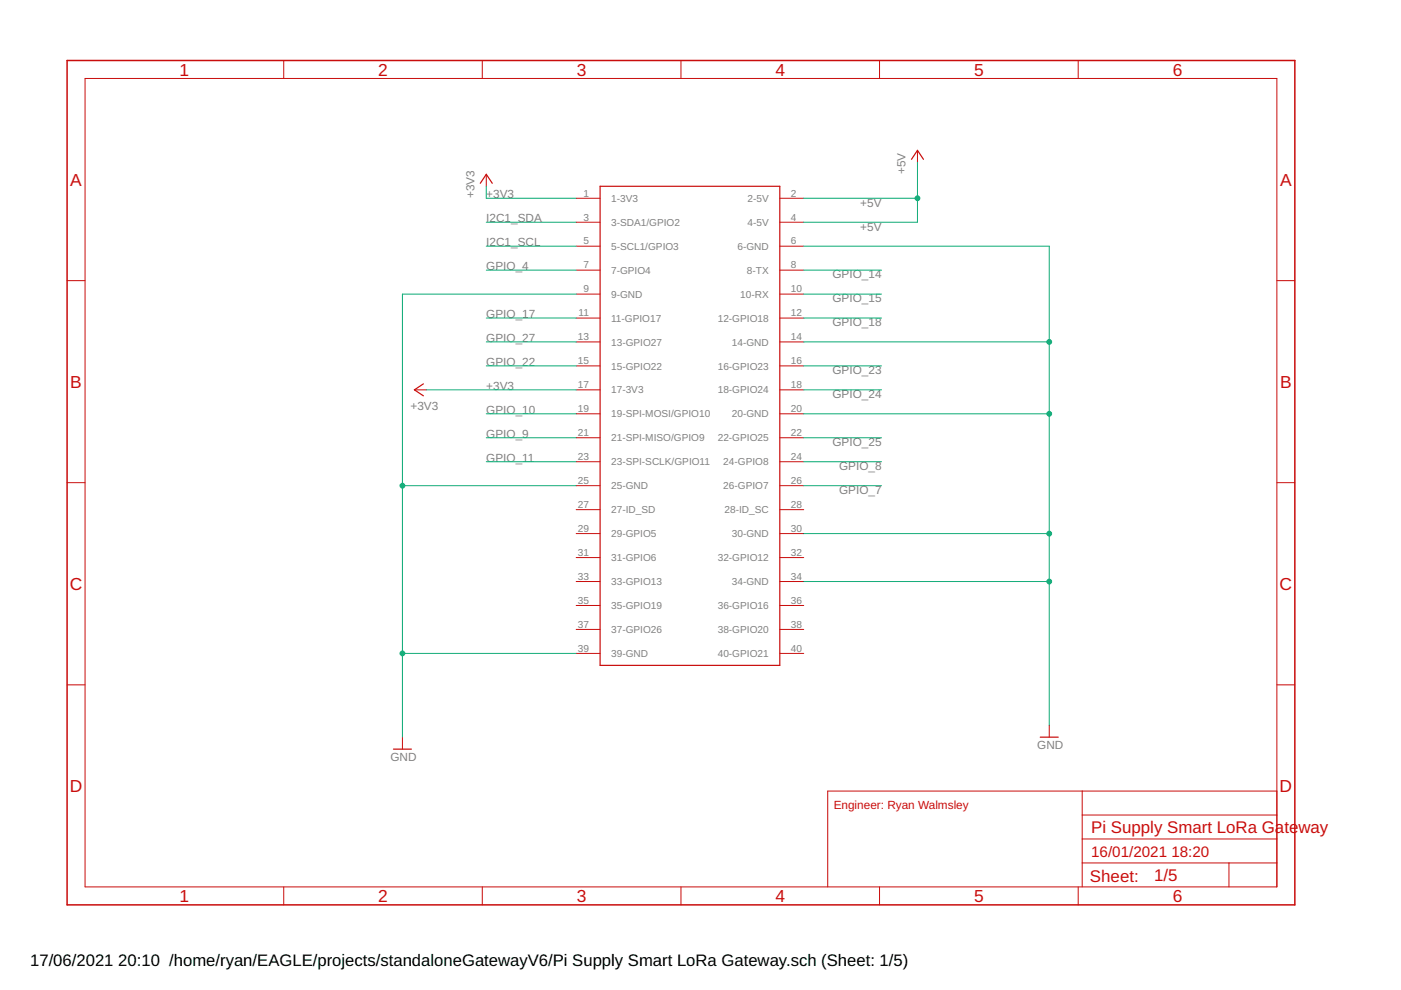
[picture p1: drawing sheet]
<svg xmlns="http://www.w3.org/2000/svg" width="297mm" height="210mm" viewBox="0 0 297 210" stroke-linecap="round" stroke-linejoin="round" font-family="sans-serif">
<g fill="none" stroke="#c90d0c" stroke-width=".21">
<path d="M18 16.6h252.7v171.4h-252.7zM60.2 12.8v3.8M102.3 12.8v3.8M144.4 12.8v3.8M186.5 12.8v3.8M228.6 12.8v3.8M103.1 37v2.5M194.5 31.9v2.5M14.2 59.5h3.8M122.2 42h5M122.2 47.1h5M122.2 52.2h5"/>
<path d="M122.2 57.3h5M165.3 42h5.1M165.3 47.1h5.1M165.3 52.2h5.1M165.3 57.3h5.1M270.7 59.5h3.8M122.2 62.4h5M122.2 67.4h5M122.2 72.5h5M122.2 77.6h5M165.3 62.4h5.1M165.3 67.4h5.1"/>
<path d="M165.3 72.5h5.1M165.3 77.6h5.1M87.9 82.7h2.5M122.2 82.7h5M122.2 87.7h5M122.2 92.8h5M122.2 97.9h5M165.3 82.7h5.1M165.3 87.7h5.1M165.3 92.8h5.1M165.3 97.9h5.1M14.2 102.3h3.8"/>
<path d="M122.2 103h5M122.2 108.1h5M122.2 113.1h5M122.2 118.2h5M165.3 103h5.1M165.3 108.1h5.1M165.3 113.1h5.1M165.3 118.2h5.1M270.7 102.3h3.8M122.2 123.3h5M122.2 128.4h5M122.2 133.5h5"/>
<path d="M122.2 138.5h5M165.3 123.3h5.1M165.3 128.4h5.1M165.3 133.5h5.1M165.3 138.5h5.1M14.2 145.2h3.8M85.3 156.3v2.5M222.5 153.8v2.5M270.7 145.2h3.8M229.4 167.7v20.3M229.4 177.9h41.3M229.4 172.8h41.3"/>
<path d="M270.7 167.7h-95.2v20.3M60.2 188v3.9M102.3 188v3.9M144.4 188v3.9M186.5 188v3.9M228.6 188v3.9M229.4 183h41.3M260.6 183v5"/>
</g>
<path d="M14.2 12.8h260.3v179.1h-260.3z" fill="none" stroke="#c90d0c" stroke-width=".32"/>
<path d="M101.8 38.9l1.3-1.9 1.3 1.9M127.2 39.5h38.1v101.6h-38.1zM193.3 33.8l1.2-1.9 1.3 1.9M89.8 81.4l-1.9 1.3 1.9 1.2M83.4 158.8h3.8M220.6 156.3h3.8" fill="none" stroke="#c90d0c" stroke-width=".25"/>
<g fill="none" stroke="#0dab76" stroke-width=".21">
<path d="M103.1 39.5v2.5h19.1M194.5 34.4v12.7h-24.1M103.1 47.1h19.1M103.1 52.2h19.1M103.1 57.3h19.1M170.4 52.2h52.1v101.6M170.4 57.3h16.5M170.4 42h24.1M103.1 72.5h19.1M103.1 67.4h19.1M103.1 77.6h19.1M122.2 62.4h-36.9v93.9"/>
<path d="M170.4 62.4h16.5M170.4 72.5h52.1M170.4 67.4h16.5M170.4 77.6h16.5M90.4 82.7h31.8M103.1 87.7h19.1M103.1 97.9h19.1M103.1 92.8h19.1M170.4 87.7h52.1M170.4 82.7h16.5M170.4 97.9h16.5M170.4 92.8h16.5"/>
<path d="M85.3 103h36.9M170.4 103h16.5M170.4 113.1h52.1M85.3 138.5h36.9M170.4 123.3h52.1"/>
</g>
<g fill="#0dab76" stroke="#0dab76" stroke-width=".21">
<circle cx="85.3" cy="138.5" r=".51"/>
<circle cx="85.3" cy="103" r=".51"/>
<circle cx="222.5" cy="123.3" r=".51"/>
<circle cx="222.5" cy="113.1" r=".51"/>
<circle cx="222.5" cy="87.7" r=".51"/>
<circle cx="222.5" cy="72.5" r=".51"/>
<circle cx="194.5" cy="42" r=".51"/>
</g>
<g font-size="3.7" fill="#c90d0c">
<text x="38.1" y="16">1</text>
<text x="80.2" y="16">2</text>
<text x="122.3" y="16">3</text>
<text x="164.4" y="16">4</text>
<text x="206.5" y="16">5</text>
<text x="248.6" y="16">6</text>
<text x="14.9" y="39.4">A</text>
<text x="271.4" y="39.4">A</text>
<text x="14.9" y="82.2">B</text>
<text x="271.4" y="82.2">B</text>
<text x="14.8" y="125.1">C</text>
<text x="271.3" y="125.1">C</text>
<text x="14.8" y="167.9">D</text>
<text x="271.3" y="167.9">D</text>
<text x="38.1" y="191.2">1</text>
<text x="80.2" y="191.2">2</text>
<text x="122.3" y="191.2">3</text>
<text x="164.4" y="191.2">4</text>
<text x="206.5" y="191.2">5</text>
<text x="248.6" y="191.2">6</text>
</g>
<g font-size="3.6" fill="#c90d0c">
<text x="231.4" y="176.6">Pi Supply Smart LoRa Gate</text>
<text x="275.3" y="176.6">way</text>
<text x="231.1" y="186.9">Sheet:</text>
<text x="244.7" y="186.8">1/5</text>
</g>
<g font-size="3.5">
<text x="6.4" y="204.7">17/06/2021</text>
<text x="25.1" y="204.7">20:10 /home/ryan/EAGLE/projects/standaloneGatewayV6/Pi Supply Smart LoRa Gateway.sch (Sheet: 1/5)</text>
</g>
<g font-size="3.2" fill="#c90d0c">
<text x="231.4" y="181.7">16/01/2021</text>
<text x="248.3" y="181.7">18:20</text>
</g>
<g font-size="2.5" fill="#808080">
<text x="192" y="37" transform="rotate(-90 192 37)">+5V</text>
<text x="100.6" y="42" transform="rotate(-90 100.6 42)">+3V3</text>
<text x="103.1" y="47.1">I2C1_SDA</text>
<text x="103.1" y="42">+3V3</text>
<text x="182.4" y="43.8">+5V</text>
<text x="103.1" y="52.2">I2C1_SCL</text>
<text x="182.4" y="48.9">+5V</text>
<text x="103.1" y="57.3">GPIO_4</text>
<text x="176.5" y="59">GPIO_14</text>
<text x="176.5" y="64.1">GPIO_15</text>
<text x="103.1" y="67.4">GPIO_17</text>
<text x="176.5" y="69.2">GPIO_18</text>
<text x="103.1" y="72.5">GPIO_27</text>
<text x="103.1" y="77.6">GPIO_22</text>
<text x="103.1" y="82.7">+3V3</text>
<text x="176.5" y="79.4">GPIO_23</text>
<text x="87" y="87">+3V3</text>
<text x="103.1" y="87.7">GPIO_10</text>
<text x="176.5" y="84.4">GPIO_24</text>
<text x="103.1" y="92.8">GPIO_9</text>
<text x="176.5" y="94.6">GPIO_25</text>
<text x="103.1" y="97.9">GPIO_11</text>
<text x="177.9" y="99.7">GPIO_8</text>
<text x="177.9" y="104.8">GPIO_7</text>
<text x="82.8" y="161.4">GND</text>
<text x="219.9" y="158.8">GND</text>
</g>
<text font-size="2.5" fill="#c90d0c" x="176.8" y="171.5">Engineer: Ryan Walmsley</text>
<g font-size="2.1" fill="#808080">
<text x="123.7" y="41.7">1</text>
<text x="167.7" y="41.7">2</text>
<text x="123.7" y="46.8">3</text>
<text x="129.6" y="42.8">1-3V3</text>
<text x="129.6" y="47.9">3-SDA1/GPIO2</text>
<text x="158.5" y="42.8">2-5V</text>
<text x="158.5" y="47.9">4-5V</text>
<text x="167.7" y="46.8">4</text>
<text x="123.7" y="51.8">5</text>
<text x="129.6" y="53">5-SCL1/GPIO3</text>
<text x="156.3" y="53">6-GND</text>
<text x="167.7" y="51.8">6</text>
<text x="123.7" y="56.9">7</text>
<text x="129.6" y="58">7-GPIO4</text>
<text x="158.4" y="58">8-TX</text>
<text x="167.7" y="56.9">8</text>
<text x="123.7" y="62">9</text>
<text x="129.6" y="63.1">9-GND</text>
<text x="156.9" y="63.1">10-RX</text>
<text x="167.7" y="62">10</text>
<text x="122.7" y="67.1">11</text>
<text x="129.6" y="68.2">11-GPIO17</text>
<text x="152.2" y="68.2">12-GPIO18</text>
<text x="167.7" y="67.1">12</text>
<text x="122.5" y="72.1">13</text>
<text x="122.5" y="77.2">15</text>
<text x="129.6" y="73.3">13-GPIO27</text>
<text x="155.2" y="73.3">14-GND</text>
<text x="167.7" y="72.1">14</text>
<text x="167.7" y="77.2">16</text>
<text x="122.5" y="82.3">17</text>
<text x="129.6" y="78.3">15-GPIO22</text>
<text x="129.6" y="83.4">17-3V3</text>
<text x="152.2" y="78.3">16-GPIO23</text>
<text x="152.2" y="83.4">18-GPIO24</text>
<text x="167.7" y="82.3">18</text>
<text x="122.5" y="87.4">19</text>
<text x="129.6" y="88.5">19-SPI-MOSI/GPIO10</text>
<text x="155.2" y="88.5">20-GND</text>
<text x="167.7" y="87.4">20</text>
<text x="122.5" y="92.5">21</text>
<text x="129.6" y="93.6">21-SPI-MISO/GPIO9</text>
<text x="152.2" y="93.6">22-GPIO25</text>
<text x="167.7" y="92.5">22</text>
<text x="122.5" y="97.5">23</text>
<text x="129.6" y="98.7">23-SPI-SCLK/GPIO11</text>
<text x="153.4" y="98.7">24-GPIO8</text>
<text x="167.7" y="97.5">24</text>
<text x="122.5" y="102.6">25</text>
<text x="122.5" y="107.7">27</text>
<text x="129.6" y="103.7">25-GND</text>
<text x="153.4" y="103.7">26-GPIO7</text>
<text x="167.7" y="102.6">26</text>
<text x="167.7" y="107.7">28</text>
<text x="122.5" y="112.8">29</text>
<text x="129.6" y="108.8">27-ID_SD</text>
<text x="129.6" y="113.9">29-GPIO5</text>
<text x="153.6" y="108.8">28-ID_SC</text>
<text x="155.2" y="113.9">30-GND</text>
<text x="167.7" y="112.8">30</text>
<text x="122.5" y="117.9">31</text>
<text x="129.6" y="119">31-GPIO6</text>
<text x="152.2" y="119">32-GPIO12</text>
<text x="167.7" y="117.9">32</text>
<text x="122.5" y="122.9">33</text>
<text x="129.6" y="124.1">33-GPIO13</text>
<text x="155.2" y="124.1">34-GND</text>
<text x="167.7" y="122.9">34</text>
<text x="122.5" y="128">35</text>
<text x="129.6" y="129.1">35-GPIO19</text>
<text x="152.2" y="129.1">36-GPIO16</text>
<text x="167.7" y="128">36</text>
<text x="122.5" y="133.1">37</text>
<text x="129.6" y="134.2">37-GPIO26</text>
<text x="152.2" y="134.2">38-GPIO20</text>
<text x="167.7" y="133.1">38</text>
<text x="122.5" y="138.2">39</text>
<text x="129.6" y="139.3">39-GND</text>
<text x="152.2" y="139.3">40-GPIO21</text>
<text x="167.7" y="138.2">40</text>
</g>
</svg>
